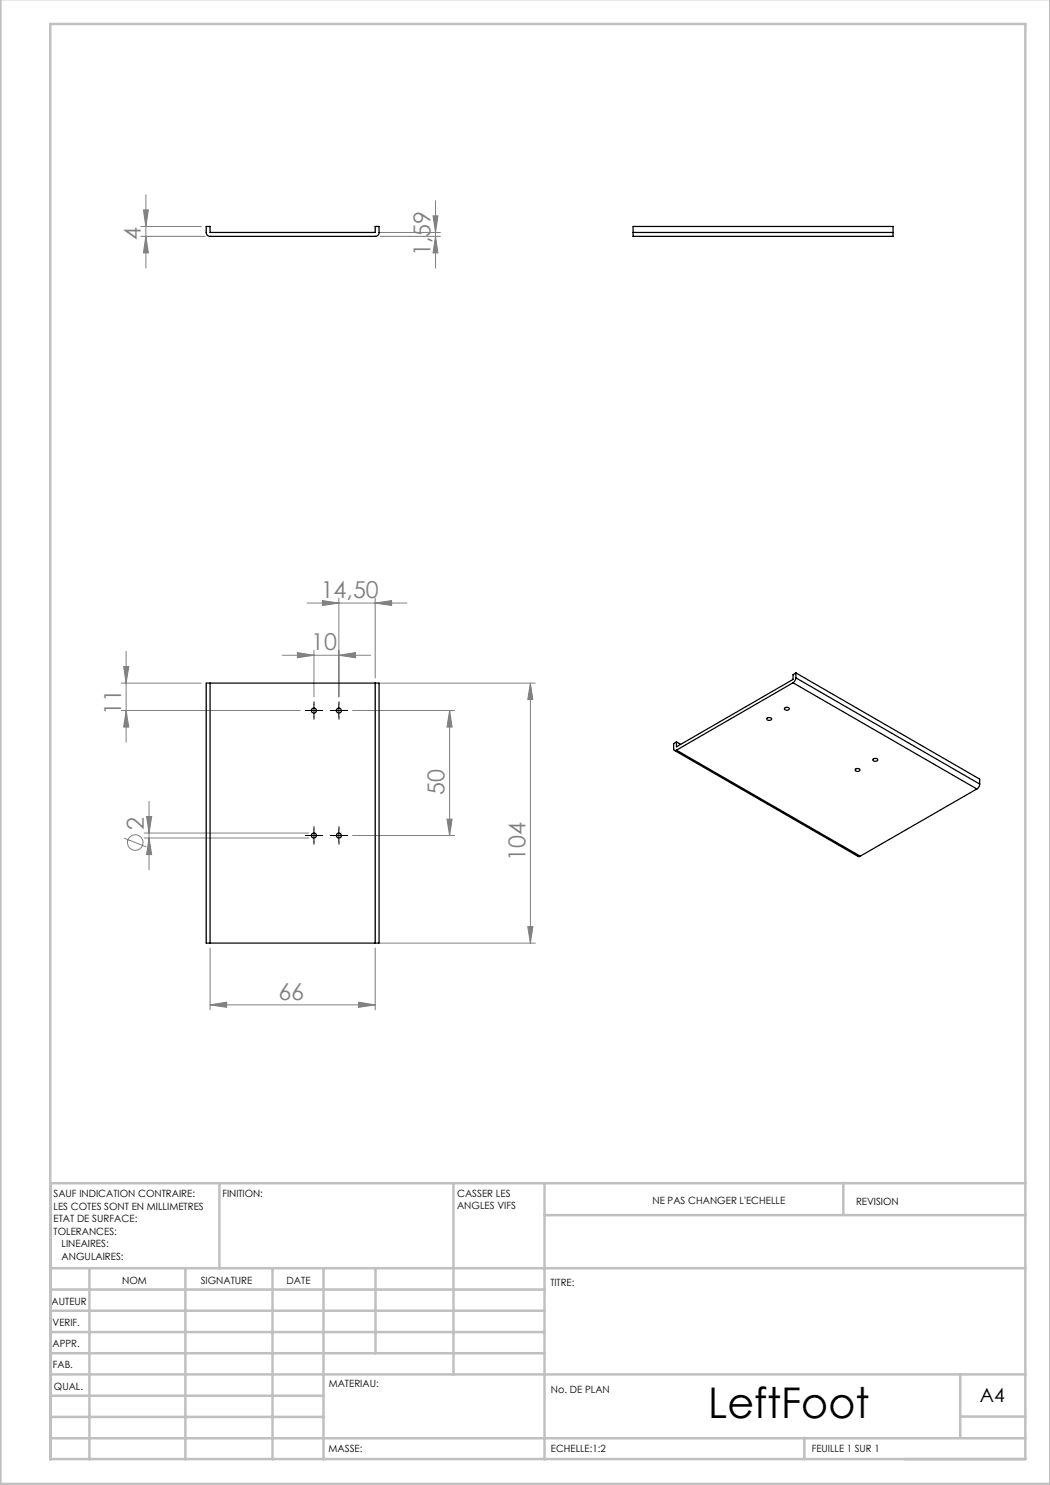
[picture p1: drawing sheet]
<svg xmlns="http://www.w3.org/2000/svg" width="210mm" height="297mm" viewBox="0 0 210 297" stroke-linecap="round" stroke-linejoin="round" font-family="sans-serif">
<g fill="none" stroke="#808080" stroke-width=".2">
<path d="M29.2 38.9v14.7M28.2 45.3h12.1M28.2 47.3h12.8M28.7 42h1l-.5 3.3zM29.2 47.3l.5 3.3h-1zM76 47.3h12.1M76 46.5h12.1M86.6 43.2h1l-.5 3.3zM87.1 47.3l.5 3.3h-1zM87.1 40.1v13.5M67.8 119.6v19.8M75 119.6v16"/>
<path d="M24.2 136.6h16.1M24.7 133.3h1.1l-.6 3.3zM25.2 130.3v18.1M56.4 131.1h17.7M59.5 130.5l3.3 .6-3.3 .4zM61.4 120.6h20M62.8 130v9.4M64.5 120.1l3.3 .5-3.3 .5zM67.8 131.1l3.3-.6v1zM75 120.6l3.3-.5v1zM76 136.6h31.1M106.1 136.6l.5 3.3h-1z"/>
<path d="M106.1 136.6v52M24.2 142.1h35.8M25.2 142.1l.6 3.3h-1.1zM70.5 142.1h20.4M89.9 142.1l.5 3.3h-1zM89.9 142.1v25M24.8 167.6l4.5 1.8M28.8 166.6h33M28.8 167.6h33M29.3 163.3h1l-.5 3.3zM29.8 167.6l.5 3.3h-1zM29.8 160.3v13.7"/>
<path d="M70.5 167.1h20.4M89.4 163.8h1l-.5 3.3zM42 189.6v12.4M75 189.6v12.4M76 188.6h31.1M105.6 185.3h1l-.5 3.3zM42 201l3.3-.6v1.1zM42 201h33M71.7 200.4l3.3 .6-3.3 .5z"/>
<circle cx="27" cy="168.5" r="1.55"/>
</g>
<g fill="none" stroke="#000" stroke-width=".2" stroke-dasharray="30.5 1.3 1.3 1.3">
<path d="M61.5 142.1h-.5M62.8 140.8v-.5M62.8 143.3v.5M64 142.1h.5M66.5 142.1h-.5M67.8 140.8v-.5M67.8 143.3v.5M69 142.1h.5M61.5 167.1h-.5M62.8 165.8v-.5M62.8 168.3v.5M64 167.1h.5"/>
<path d="M66.5 167.1h-.5M67.8 165.8v-.5M67.8 168.3v.5M69 167.1h.5"/>
</g>
<path d="M61.5 142.1h2.5M62.8 140.9v2.5M66.5 142.1h2.5M67.8 140.9v2.5M61.5 167.1h2.5M62.8 165.9v2.5M66.5 167.1h2.5M67.8 165.9v2.5" fill="none" stroke="#000" stroke-width=".2"/>
<g fill="none" stroke="#c0c0c0" stroke-width=".5">
<path d="M.1 -.1v296.9h209.9v-296.9M10.1 4.8h195v287h-195zM43.9 236.6v17M90.7 236.6v38.3M108.9 236.6v55.3M168.7 236.6v6.3M205.1 236.6h-195v55.3M10.1 253.6h195M10.1 257.9h98.8M17.9 253.6v38.3M37.1 253.6v38.3M54.5 253.6v38.3"/>
<path d="M64.7 253.6v38.3M75.1 253.6v17M108.9 243h96.2M10.1 270.6h98.8M10.1 266.4h98.8M10.1 262.1h98.8M10.1 279.1h54.6M10.1 274.9h195M192.1 274.8v12.7M10.1 287.7h195M10.1 283.4h54.6M160.9 287.5v4.3"/>
<path d="M192.1 283.3h13"/>
</g>
<g fill="#808080">
<path d="M59.5 130.5l3.3 .6-3.3 .4zM67.8 131.1l3.3-.6v1zM64.5 120.1l3.3 .5-3.3 .5zM75 120.6l3.3-.5v1zM42 201l3.3-.6v1.1zM71.7 200.4l3.3 .6-3.3 .5z"/>
<path d="M28.7 42h1l-.5 3.3zM29.2 47.3l.5 3.3h-1zM86.6 43.2h1l-.5 3.3zM87.1 47.3l.5 3.3h-1zM106.1 136.6l.5 3.3h-1zM105.6 185.3h1l-.5 3.3zM89.9 142.1l.5 3.3h-1zM89.4 163.8h1l-.5 3.3zM24.7 133.3h1.1l-.6 3.3zM25.2 142.1l.6 3.3h-1.1zM29.3 163.3h1l-.5 3.3zM29.8 167.6l.5 3.3h-1z"/>
</g>
<g fill="none" stroke="#000" stroke-width=".25">
<path d="M41.2 45.3h.8v1.2h33v-1.2h.8v1.2a.73 .73 0 0 1-.8 .8h-33a.73 .73 0 0 1-.8-.8zM126.6 46.5v.8h52v-.8M126.6 46.5v-1.2h52v1.2M126.6 46.5h52M42 136.6h-.8v52h.8M42 136.6v52M42 136.6h33M75 136.6h.8v52h-.8M75 136.6v52M158.6 136.6l-23.3 13.4M158.6 136.6l36.8 21.2M159.2 135.6l-.3 .7-.3 .3"/>
<path d="M159.2 134.6l-.6 .3v1l-23.3 13.5v-1M159.2 134.6v1M159.2 135.6l36.7 21.2M159.2 134.6l36.7 21.2v1M134.9 150.1l36.8 21.2 .3-.1M135.3 148.4l-.6 .3v1a.34 .34 0 0 0 .2 .4 .34 .34 0 0 0 .4-.1M135.3 150l36.7 21.2M135.3 148.4l.8 .5M153.4 143.6a.53 .53 0 0 1 .5-.1 .53 .53 0 0 1 .4 .4 .51 .51 0 0 1-.5 .2 .51 .51 0 0 1-.4-.5zM157 141.6a.41 .41 0 0 1 .5-.2 .41 .41 0 0 1 .3 .5 .46 .46 0 0 1-.5 .2 .46 .46 0 0 1-.3-.5zM171.1 153.9a.51 .51 0 0 1 .5-.2 .51 .51 0 0 1 .4 .4 .51 .51 0 0 1-.5 .2 .51 .51 0 0 1-.4-.4zM174.6 151.8a.46 .46 0 0 1 .6-.2 .46 .46 0 0 1 .3 .5 .48 .48 0 0 1-.6 .2 .48 .48 0 0 1-.3-.5z"/>
<path d="M195.4 157.8l-23.4 13.4M195.9 156.8a1.11 1.11 0 0 1-.5 1M42 188.6h33"/>
<circle cx="62.8" cy="142.1" r=".51"/>
<circle cx="67.8" cy="142.1" r=".51"/>
<circle cx="62.8" cy="167.1" r=".5"/>
<circle cx="67.8" cy="167.1" r=".5"/>
</g>
<text font-size="8.5" x="141.7" y="283.5">LeftFoot</text>
<g font-size="4.7" fill="#808080">
<text x="28.2" y="48" transform="rotate(-90 28.2 48)">4</text>
<text x="86.1" y="51.2" transform="rotate(-90 86.1 51.2)">1,59</text>
<text x="64.1" y="119.6">14,50</text>
<text x="62.3" y="130">10</text>
<text x="24.2" y="142.9" transform="rotate(-90 24.2 142.9)">11</text>
<text x="88.9" y="159.1" transform="rotate(-90 88.9 159.1)">50</text>
<text x="28.8" y="165.9" transform="rotate(-90 28.8 165.9)">2</text>
<text x="105.1" y="172.2" transform="rotate(-90 105.1 172.2)">104</text>
<text x="55.7" y="199.9">66</text>
</g>
<text font-size="3.9" x="196" y="280.4">A4</text>
<g font-size="2">
<text x="10.7" y="239.5">SAUF INDICATION CONTRAIRE:</text>
<text x="44.5" y="239.5">FINITION:</text>
<text x="91.4" y="239.4">CASSER LES</text>
<text x="10.7" y="242">LES COTES SONT EN MILLIMETRES</text>
<text x="10.7" y="244.5">ETAT DE SURFACE:</text>
<text x="91.4" y="241.9">ANGLES VIFS</text>
<text x="130.5" y="240.8">NE PAS CHANGER L'ECHELLE</text>
<text x="171.2" y="241">REVISION</text>
<text x="10.7" y="247">TOLERANCES:</text>
<text x="12.3" y="249.5">LINEAIRES:</text>
<text x="12.3" y="252">ANGULAIRES:</text>
<text x="24.4" y="256.9">NOM</text>
<text x="40.1" y="256.8">SIGNATURE</text>
<text x="57.3" y="256.8">DATE</text>
<text x="110.1" y="257.1">TITRE:</text>
<text x="10.3" y="260.9">AUTEUR</text>
<text x="10.5" y="269.3">APPR.</text>
<text x="10.5" y="265.2">VERIF.</text>
<text x="10.6" y="273.6">FAB.</text>
<text x="10.8" y="278">QUAL.</text>
<text x="65.8" y="277.4">MATERIAU:</text>
<text x="110.2" y="278.5">No. DE PLAN</text>
<text x="65.7" y="290.4">MASSE:</text>
<text x="110.2" y="290.5">ECHELLE:1:2</text>
<text x="162.4" y="290.4">FEUILLE 1 SUR 1</text>
</g>
</svg>
